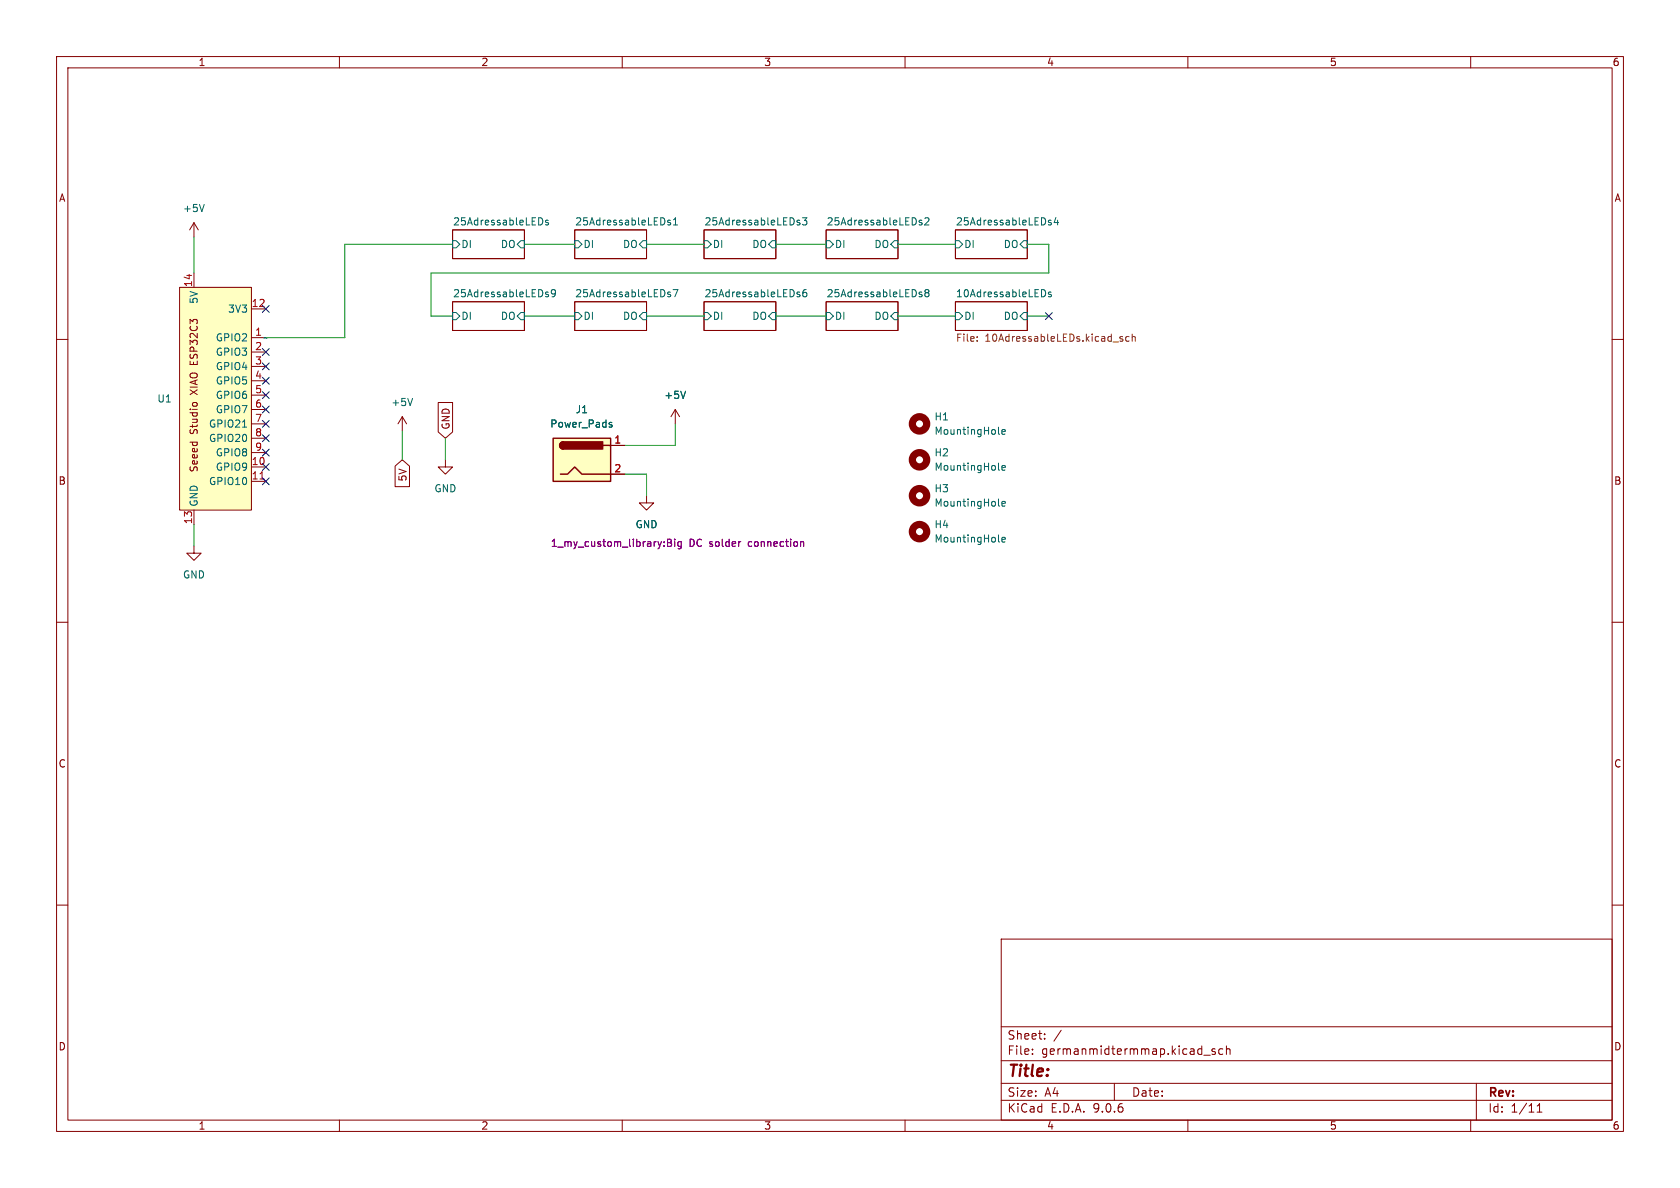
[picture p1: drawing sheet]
<svg xmlns="http://www.w3.org/2000/svg" width="297mm" height="210mm" viewBox="0 0 297 210" stroke-linecap="round" stroke-linejoin="round" font-family="sans-serif">
<g fill="none" stroke="#840000" stroke-width=".18">
<path d="M10 10h277v190h-277zM12 12h273v186h-273zM60 10v2M110 10v2M160 10v2M210 10v2M260 10v2M80 53.3h12.7v5.1h-12.7zM80 40.6h12.7v5.1h-12.7zM101.6 40.6h12.7v5.1h-12.7zM101.6 53.3h12.7v5.1h-12.7zM124.5 40.6h12.7v5.1h-12.7z"/>
<path d="M124.5 53.3h12.7v5.1h-12.7zM146 40.6h12.7v5.1h-12.7zM146 53.3h12.7v5.1h-12.7zM168.9 40.6h12.7v5.1h-12.7zM168.9 53.3h12.7v5.1h-12.7zM10 60h2M119.4 72.4l-.8 1.3M119.4 72.4l.7 1.3M119.4 72.4v2.5M285 60h2M114.3 87.6v1.3h1.3l-1.3 1.3-1.3-1.3h1.3M10 110h2"/>
<path d="M285 110h2M10 160h2M177 166h108v32h-108zM285 160h2M60 198v2M110 198v2M160 198v2M177 194.5h108M177 191.5h108M177 187.5h108M177 181.5h108M182.5 186.3v.1"/>
<path d="M182.5 185.5v.1M184.7 183.6v.1M184.7 182.8v.1M187.6 182.1l-1.3 2M197 191.5v3M210 198v2M212.8 186.5h1.2M214.8 185.5l-.3-.1-.3 .2 .1 .2 .5 .2v.3h-.6M216.2 185.5l-.5-.1-.2 .3v.4l.1 .2h.6M216.8 185.5l.2-.1 .4 .1 .1 .9M216.8 184.9v1.5M260 198v2"/>
<path d="M261 191.5v6.5M271.7 196.6h.9M271.7 195.5l.5-.4v1.5"/>
</g>
<g fill="none" stroke="#006464" stroke-width=".18">
<path d="M95.5 38.5a.68 .68 0 0 1 .5 .6 .68 .68 0 0 1-.5 .7M96.9 39l-.3-.1-.2 .2 .1 .2 .4 .1v.3h-.5M118.5 39l-.3-.1-.2 .2 .1 .2 .4 .1v.3h-.5M119.1 39.8h.7M119.1 38.9l.3-.4v1.3M141.1 39.3l.3 .1v.2l-.1 .2h-.3M141.1 38.9l.3 .1M141.9 38.5h.7l-.4 .5 .4 .1v.5l-.2 .2-.5-.2M162.7 39.3l.3 .1v.2l-.2 .2h-.2M162.7 38.9l.3 .1M163.5 38.6l.5-.1 .2 .4-.8 .9h.8M185.5 39.3l.3 .1 .1 .2-.2 .2h-.2"/>
<path d="M185.5 38.9l.3 .1M186.7 38.4l-.3 .9h.8M187 38.9v.9M80 55.2h.6l.7 .7-.7 .6h-.6zM80 42.5h.6l.7 .7-.7 .6h-.6zM91.4 55.9l.7-.7h.6v1.3h-.6zM92.1 42.5h.6v1.3h-.6l-.7-.6zM96.6 52l.3 .1 .1 .2-.2 .2h-.2M96.6 51.6l.3 .1M98.2 51.7l-.2 .3h-.3l-.2-.3 .1-.4 .4-.1 .1 .1a.84 .84 0 0 1-.3 1.2h-.2M101.6 42.5h.6l.7 .7-.7 .6h-.6zM101.6 55.2h.6l.7 .7-.7 .6h-.6z"/>
<path d="M113.7 42.5h.6v1.3h-.6l-.7-.6zM113.7 55.2h.6v1.3h-.6l-.7-.6zM118.2 52l.3 .1 .1 .2-.2 .2h-.3M118.2 51.6l.3 .1M119 51.2h.8l-.5 1.3M124.5 42.5h.6l.6 .7-.6 .6h-.6zM124.5 55.2h.6l.6 .7-.6 .6h-.6zM136.5 42.5h.7v1.3h-.7l-.6-.6zM136.5 55.2h.7v1.3h-.7l-.6-.6zM141.1 52l.3 .1v.2l-.1 .2h-.3M141.1 51.6l.3 .1M142.5 51.2l-.3 .1a.86 .86 0 0 0 0 1.2l.4-.2v-.4l-.2-.2h-.2l-.3 .2"/>
<path d="M146 42.5h.7l.6 .7-.6 .6h-.7zM146 55.2h.7l.6 .7-.6 .6h-.7zM157.5 55.9l.6-.7h.6v1.3h-.6zM158.1 42.5h.6v1.3h-.6l-.6-.6zM162.7 52l.3 .1v.2l-.2 .2h-.2M162.7 51.6l.3 .1M163.7 51.7l-.2 .3 .1 .3 .1 .2 .4-.1 .1-.2v-.2l-.2-.3M163.7 51.7l-.2-.2 .2-.3h.3l.2 .2-.2 .3M163.7 51.7h.3M168.9 42.5h.6l.7 .7-.7 .6h-.6zM168.9 55.2h.6l.7 .7-.7 .6h-.6zM181 42.5h.6v1.3h-.6l-.7-.6z"/>
<path d="M181 55.2h.6v1.3h-.6l-.7-.6zM184.4 51.2a.68 .68 0 0 1 .5 .6 .68 .68 0 0 1-.5 .7M185.8 51.7l-.3-.1-.2 .2 .1 .2 .4 .1v.3h-.5M121.2 69.2l-.4 1.2"/>
</g>
<path d="M172.8 59.5v.2M198 59.8l.5 .3v.2h-.4M198 59.5h.5M199.6 59.5h-.4l-.2 .2 .1 .6h.5M200.2 59.6l.1-.1h.3l.1 .8M200.2 59.1v1.2M172.8 60.2v.1" fill="none" stroke="#725600" stroke-width=".18"/>
<path d="M97.8 77.5h10.1v7.6h-10.1z" fill="#ffffc2"/>
<path d="M97.8 77.5h10.1v7.6h-10.1zM99.6 78.1a.64 .64 0 0 0-.7 .6 .64 .64 0 0 0 .7 .7M106.7 78.7h1.2M99.1 83.8h1.2l1.3-1.2 1.3 1.2h5" fill="none" stroke="#840000" stroke-width=".25"/>
<g fill="#840000" stroke="#840000" stroke-width=".25">
<path d="M99.1 78.3l.5-.2v1.3a.63 .63 0 0 1-.6-.4 .63 .63 0 0 1 .1-.7z"/>
<path d="M99.6 78.1h7v1.3h-7z"/>
</g>
<path d="M34.3 39.4l-.8 1.2M34.3 39.4l.8 1.2M34.3 39.4v2.5M71.1 73.7l-.7 1.2M71.1 73.7l.8 1.2M71.1 73.7v2.5M107.9 78.7h2.6M34.3 96.5v1.3h1.3l-1.3 1.3-1.3-1.3h1.3M78.7 81.3v1.3h1.3l-1.3 1.2-1.2-1.2h1.2M107.9 83.8h2.6" fill="none" stroke="#840000" stroke-width=".18"/>
<path d="M36.1 36.1l-.4 1.3M72.9 70.4l-.4 1.3M107.7 75l.5 .1v.2l-.2 .2-.3-.1M107.7 74.7h.5M176.5 76.6l.2 .2M177.1 76.4l.6-.2v-.2l-.4-.1-.2 .2 .1 .6h.5M176.5 89.3l.2 .2M176.5 82.9l.2 .2M176.5 95.6l.2 .2M177.1 82.7l.6-.1v-.3h-.4l-.2 .2 .1 .6h.5M177.1 89.1l.6-.2v-.2l-.4-.1-.2 .2 .1 .6h.5M177.1 95.4l.6-.1v-.3h-.4l-.2 .2 .1 .6h.5" fill="none" stroke="#006464" stroke-width=".18"/>
<path d="M118 95.3h.4l.3 .3-.3 .3 .3 .1v.3l-.2 .3h-.5zM118 95.9h.4M119.3 95.3v.1M119.3 95.7v.9M120.4 95.8l-.3-.1-.3 .3 .1 .5h.5M120.4 95.7v1.1l-.2 .2h-.3M130.8 95.7h.2M141.6 95.8h.4l.1 .8" fill="none" stroke="#840084" stroke-width=".18"/>
<g fill="none" stroke="#840000" stroke-width="1.3">
<circle cx="162.6" cy="74.9" r="1.27"/>
<circle cx="162.6" cy="94" r="1.27"/>
<circle cx="162.6" cy="87.6" r="1.27"/>
<circle cx="162.6" cy="81.3" r="1.27"/>
</g>
<path d="M31.7 50.8h12.7v39.4h-12.7z" fill="#ffffc2"/>
<g fill="none" stroke="#840000" stroke-width=".18">
<path d="M31.7 50.8h12.7v39.4h-12.7zM34.3 48.3v2.5M44.4 54.6h2.6M44.4 59.7h2.6M34.1 71.3l.2-.1 .5 .1M44.4 62.2h2.6M44.4 64.8h2.6M44.4 67.3h2.6M44.4 69.9h2.6M44.4 72.4h2.6M44.4 74.9h2.6M44.4 77.5h2.6"/>
<path d="M77.5 71.2h2.5v5.2l-1.3 1.1-1.2-1.1zM107.9 78.7h2.6M34.3 90.2v2.5M44.4 80h2.6M44.4 82.6h2.6M44.4 85.1h2.6M69.8 82.4l1.3-1.1 1.3 1.1v3.6h-2.6zM107.9 83.8h2.6"/>
</g>
<path d="M42.9 75.5h.7M107.7 75l.5 .1v.2l-.2 .2-.3-.1M107.7 74.7h.5M121.2 69.2l-.4 1.2" fill="none" stroke="#006464" stroke-width=".18"/>
<path d="M46 84.7h.7" fill="none" stroke="#a90000" stroke-width=".18"/>
<g fill="none" stroke="#009600" stroke-width=".18">
<path d="M34.3 41.9v6.4M80 43.2h-19v16.5h-14M92.7 55.9h8.9M92.7 43.2h8.9M114.3 55.9h10.2M114.3 43.2h10.2M137.2 55.9h8.8M137.2 43.2h8.8M158.7 55.9h10.2M158.7 43.2h10.2M181.6 43.2h3.8v5.1h-109.2v7.6h3.8M181.6 55.9h3.8"/>
<path d="M71.1 76.2v5.1M78.7 77.5v3.8M119.4 74.9v3.8h-8.9M34.3 92.7v3.8M110.5 83.8h3.8v3.8"/>
</g>
<g fill="none" stroke="#000084" stroke-width=".18">
<path d="M46.4 54l1.2 1.2M47.6 54l-1.2 1.2M184.8 55.3l1.2 1.2M186 55.3l-1.2 1.2M46.4 61.6l1.2 1.2M46.4 64.2l1.2 1.2M46.4 66.7l1.2 1.2M46.4 71.8l1.2 1.2M46.4 74.3l1.2 1.2M46.4 79.4l1.2 1.2M46.4 76.9l1.2 1.2M46.4 69.2l1.2 1.3"/>
<path d="M47.6 61.6l-1.2 1.2M47.6 64.2l-1.2 1.2M47.6 66.7l-1.2 1.2M47.6 71.8l-1.2 1.2M47.6 74.3l-1.2 1.2M47.6 79.4l-1.2 1.2M47.6 76.9l-1.2 1.2M47.6 69.2l-1.2 1.3M46.4 84.5l1.2 1.2M46.4 81.9l1.2 1.3M47.6 84.5l-1.2 1.2M47.6 81.9l-1.2 1.3"/>
</g>
<path d="M118 95.3h.4l.3 .3-.3 .3 .3 .1v.3l-.2 .3h-.5zM118 95.9h.4M119.3 95.3v.1M119.3 95.7v.9M120.4 95.8l-.3-.1-.3 .3 .1 .5h.5M120.4 95.7v1.1l-.2 .2h-.3M130.8 95.7h.2M141.6 95.8h.4l.1 .8" fill="none" stroke="#840084" stroke-width=".18"/>
<text font-size="2.8" fill="#840000" x="178" y="190.9">Title:</text>
<g font-size="2.1" fill="#840000">
<text x="178" y="184">Sheet:</text>
<text x="178" y="186.7">File:</text>
<text x="184.1" y="186.7">germanmidtermmap.kicad_sch</text>
<text x="178" y="196.9">KiCad</text>
<text x="178" y="194.1">Size:</text>
<text x="184.7" y="194.1">A4</text>
<text x="185.7" y="196.9">E.D.A.</text>
<text x="193.3" y="196.9">9.0.6</text>
<text x="200" y="194.1">Date:</text>
<text x="263" y="194.3">Rev:</text>
<text x="263" y="196.9">Id:</text>
<text x="267.1" y="196.9">1/11</text>
</g>
<g font-size="1.8" fill="#840000">
<text x="35" y="11.9">1</text>
<text x="85" y="11.9">2</text>
<text x="135" y="11.9">3</text>
<text x="185" y="11.9">4</text>
<text x="235" y="11.9">5</text>
<text x="285" y="11.9">6</text>
<text x="10.3" y="35.9">A</text>
<text x="285.3" y="35.9">A</text>
<text x="35.2" y="69.6" transform="rotate(-90 35.2 69.6)">XIAO ESP32C3</text>
<text x="35.2" y="76.8" transform="rotate(-90 35.2 76.8)">Studio</text>
<text x="79.7" y="76" transform="rotate(-90 79.7 76)">GND</text>
<text x="35.2" y="83.6" transform="rotate(-90 35.2 83.6)">Seeed</text>
<text x="10.3" y="85.9">B</text>
<text x="72.1" y="85.2" transform="rotate(-90 72.1 85.2)">5V</text>
<text x="285.3" y="85.9">B</text>
<text x="10.3" y="135.9">C</text>
<text x="285.3" y="135.9">C</text>
<text x="10.3" y="185.9">D</text>
<text x="285.3" y="185.9">D</text>
<text x="35" y="199.9">1</text>
<text x="85" y="199.9">2</text>
<text x="135" y="199.9">3</text>
<text x="185" y="199.9">4</text>
<text x="235" y="199.9">5</text>
<text x="285" y="199.9">6</text>
</g>
<g font-size="1.8" fill="#006464">
<text x="32.3" y="37.7">+5V</text>
<text x="80" y="39.9">25AdressableLEDs</text>
<text x="101.6" y="39.9">25AdressableLEDs1</text>
<text x="124.5" y="39.9">25AdressableLEDs3</text>
<text x="146" y="39.9">25AdressableLEDs2</text>
<text x="168.9" y="39.9">25AdressableLEDs4</text>
<text x="81.5" y="44">DI</text>
<text x="88.4" y="44">DO</text>
<text x="103.1" y="44">DI</text>
<text x="110" y="44">DO</text>
<text x="125.9" y="44">DI</text>
<text x="132.9" y="44">DO</text>
<text x="147.5" y="44">DI</text>
<text x="154.5" y="44">DO</text>
<text x="170.4" y="44">DI</text>
<text x="177.3" y="44">DO</text>
<text x="35.2" y="53.8" transform="rotate(-90 35.2 53.8)">5V</text>
<text x="80" y="52.6">25AdressableLEDs9</text>
<text x="101.6" y="52.6">25AdressableLEDs7</text>
<text x="124.5" y="52.6">25AdressableLEDs6</text>
<text x="146" y="52.6">25AdressableLEDs8</text>
<text x="168.9" y="52.6">10AdressableLEDs</text>
<text x="40.2" y="55.5">3V3</text>
<text x="81.5" y="56.7">DI</text>
<text x="88.4" y="56.7">DO</text>
<text x="103.1" y="56.7">DI</text>
<text x="110" y="56.7">DO</text>
<text x="125.9" y="56.7">DI</text>
<text x="132.9" y="56.7">DO</text>
<text x="147.5" y="56.7">DI</text>
<text x="154.5" y="56.7">DO</text>
<text x="170.4" y="56.7">DI</text>
<text x="177.3" y="56.7">DO</text>
<text x="38.1" y="60.6">GPIO2</text>
<text x="38.1" y="63.1">GPIO3</text>
<text x="38.1" y="65.6">GPIO4</text>
<text x="46.4" y="60.6">~</text>
<text x="27.7" y="71.3">U1</text>
<text x="38.1" y="68.2">GPIO5</text>
<text x="38.1" y="70.7">GPIO6</text>
<text x="69.1" y="72">+5V</text>
<text x="117.3" y="70.7">+5V</text>
<text x="36.8" y="75.8">GPIO21</text>
<text x="38.1" y="73.3">GPIO7</text>
<text x="97.2" y="75.8">Power_Pads</text>
<text x="101.7" y="73.3">J1</text>
<text x="165.1" y="74.5">H1</text>
<text x="165.1" y="77.1">MountingHole</text>
<text x="36.8" y="78.3">GPIO20</text>
<text x="38.1" y="80.9">GPIO8</text>
<text x="38.1" y="83.4">GPIO9</text>
<text x="165.1" y="80.9">H2</text>
<text x="165.1" y="83.4">MountingHole</text>
<text x="35.2" y="89.7" transform="rotate(-90 35.2 89.7)">GND</text>
<text x="36.8" y="86">GPIO10</text>
<text x="76.7" y="87.2">GND</text>
<text x="165.1" y="87.2">H3</text>
<text x="165.1" y="89.8">MountingHole</text>
<text x="112.3" y="93.6">GND</text>
<text x="165.1" y="93.6">H4</text>
<text x="165.1" y="96.1">MountingHole</text>
<text x="32.3" y="102.5">GND</text>
</g>
<g font-size="1.8" fill="#a90000">
<text x="34" y="50.8" transform="rotate(-90 34 50.8)">14</text>
<text x="44.4" y="54.4">12</text>
<text x="45" y="59.4">1</text>
<text x="45" y="62">2</text>
<text x="45" y="64.5">3</text>
<text x="45" y="67.1">4</text>
<text x="45" y="69.6">5</text>
<text x="45" y="72.1">6</text>
<text x="45" y="74.7">7</text>
<text x="45" y="77.2">8</text>
<text x="44.4" y="82.3">10</text>
<text x="45" y="79.8">9</text>
<text x="108.5" y="78.5">1</text>
<text x="108.5" y="83.6">2</text>
<text x="44.4" y="84.8">11</text>
<text x="34" y="92.8" transform="rotate(-90 34 92.8)">13</text>
</g>
<g font-size="1.8" fill="#725600">
<text x="168.9" y="60.7">File:</text>
<text x="174.1" y="60.7">10AdressableLEDs.kicad_sch</text>
</g>
<g font-size="1.8" fill="#840084">
<text x="97.3" y="96.9">1_my_custom_library:Big</text>
<text x="121.8" y="96.9">DC solder</text>
<text x="132.6" y="96.9">connection</text>
</g>
</svg>
